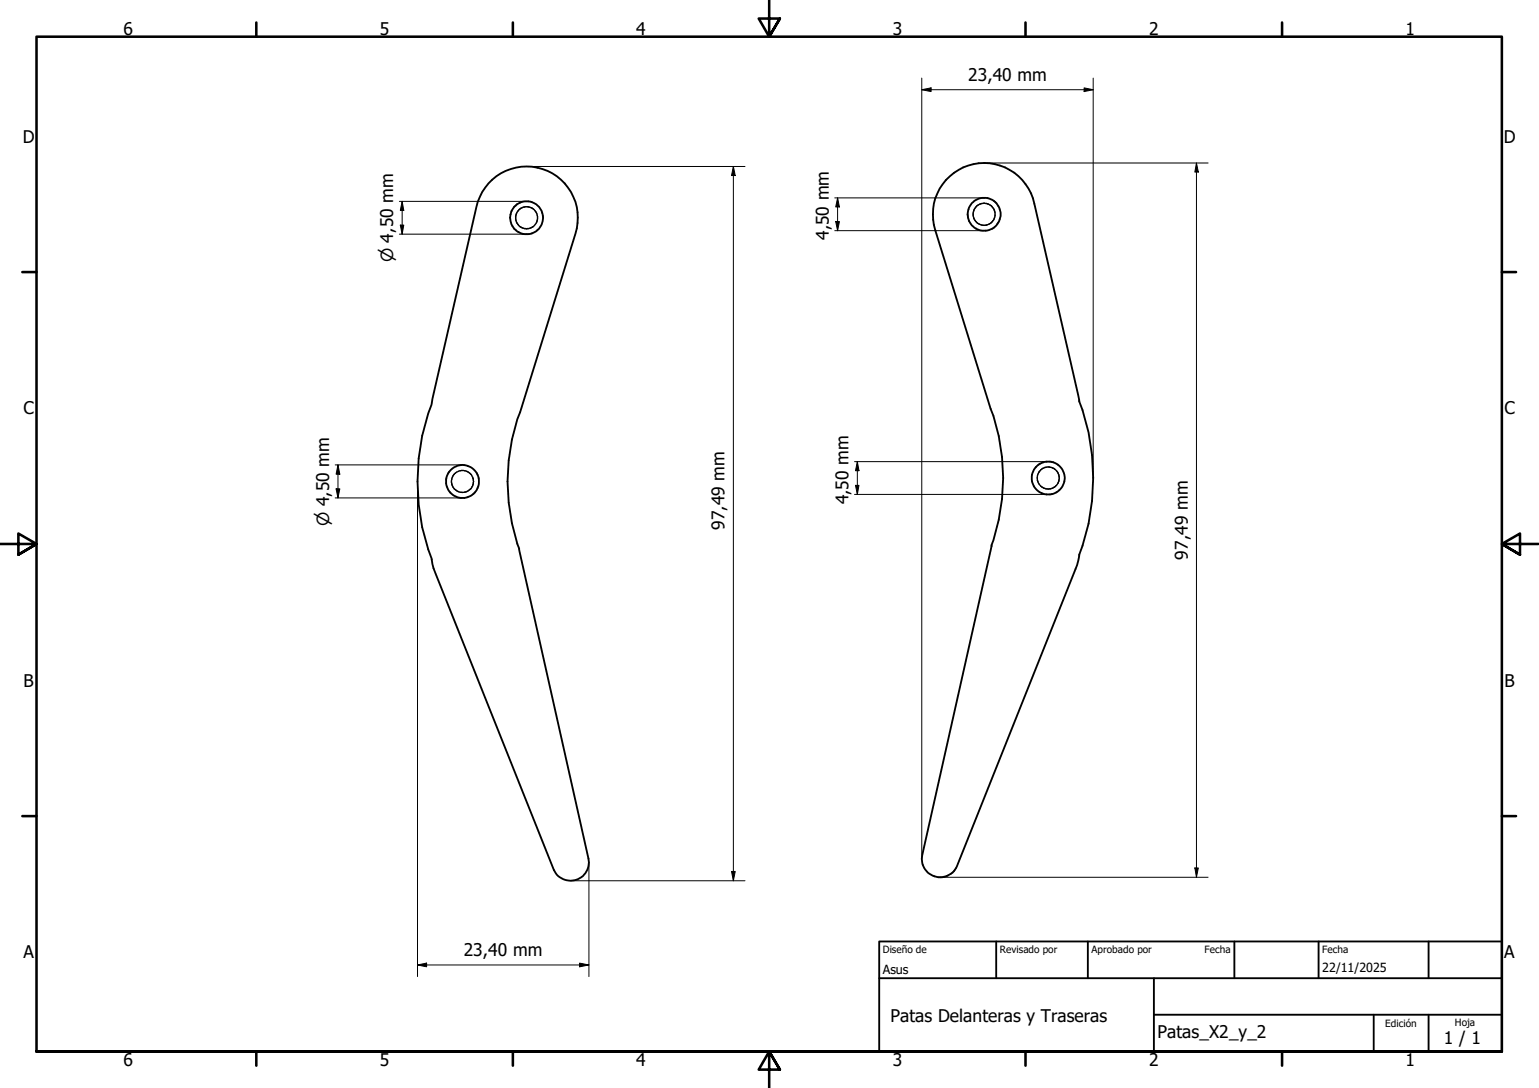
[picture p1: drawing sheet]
<svg xmlns="http://www.w3.org/2000/svg" width="420mm" height="297mm" viewBox="0 0 420 297" stroke-linecap="round" stroke-linejoin="round" font-family="sans-serif">
<!-- layer: Oculto (ISO) -->
<g fill="none" stroke="#000" stroke-width=".38">
<path d="M140.8 59v.2M140.8 59.4v.1M140.8 59.7v.2M140.8 58.7v.2M140.8 60v.2M141 58.4l-.1 .2M141.1 58.2l-.1 .1M141.2 57.8l-.1 .2M141.4 57.6l-.1 .2M141.6 57.4l-.1 .1M141.9 57.1l-.2 .2M142.1 56.9l-.2 .2"/>
<path d="M142.4 56.8l-.2 .1M142.6 56.7l-.2 .1M142.9 56.6h-.2M143.3 56.5l-.2 .1M143.6 56.4l-.3 .1M143.6 56.4h.3M144 56.4l.2 .1M144.3 56.5l.2 .1M144.6 56.6h.2M144.9 56.7l.2 .1M145.2 56.8l.2 .1M145.4 56.9l.2 .2"/>
<path d="M145.7 57.1l.2 .2M145.9 57.4l.1 .1M146.1 57.6l.1 .2M146.3 57.8l.1 .2M146.4 58.2l.2 .1M146.6 58.4v.2M146.7 58.7v.2M146.7 60v.2M146.7 59v.2M146.7 59.4v.1M146.7 59.7v.2M265.7 58.1v.2"/>
<path d="M265.7 58.4v.2M265.7 58.7v.2M265.7 57.8v.2M265.7 59v.2M265.8 59.4l.2 .4M266 59.9l.1 .2M266 57.2l-.2 .5M266.1 56.9l-.1 .2M266.3 56.6l-.1 .2M266.5 56.4l-.1 .2M266.8 56.2l-.2 .2M267 56l-.2 .1"/>
<path d="M267.3 55.9l-.2 .1M267.5 55.7l-.2 .1M267.7 55.7h.1M267.8 55.6l-.1 .1M268.2 55.5l-.2 .1M268.5 55.5h-.2M268.5 55.5h.3M268.9 55.5h.2M269.2 55.5l.5 .2M269.8 55.7l.2 .1M270.1 55.9l.2 .1M270.3 56l.2 .1"/>
<path d="M270.6 56.2l.2 .2M270.8 56.4l.2 .2M271 56.6l.1 .2M271.2 56.9l.1 .2M271.3 59.9l-.1 .2M271.4 57.2l.1 .2M271.5 59.6l-.1 .2M271.5 57.5v.2M271.5 59.4v.1M271.6 57.8l.1 .2M271.7 58.1v.2M271.7 58.4v.2"/>
<path d="M271.7 59l-.1 .2M271.7 58.7v.2M140.9 60.2l.1 .3M141 60.6l.1 .2M141.1 60.9l.1 .1M141.3 61.1l.1 .2M141.5 61.4l.1 .1M141.7 61.6l.2 .2M141.9 61.8l.2 .2M142.2 62l.2 .1M142.4 62.2h.2M142.7 62.3h.2"/>
<path d="M143.1 62.3l.5 .1M143.6 62.5h.3M144.5 62.3l-.5 .1M144.8 62.3h-.2M145.1 62.2h-.2M145.4 62l-.2 .1M145.6 61.8l-.2 .2M145.9 61.6l-.2 .2M146 61.4l-.1 .1M146.2 61.1l-.1 .2M146.4 60.9l-.1 .1M146.6 60.2l-.2 .6"/>
<path d="M266.2 60.2l.1 .2M266.4 60.4l.1 .2M266.6 60.6l.2 .2M266.8 60.9l.2 .1M267.1 61.1h.2M267.3 61.2l.2 .1M267.7 61.3h.1M267.7 61.3l.1 .1M268 61.4l.2 .1M268.3 61.5h.5M269.1 61.5h-.2M269.4 61.4l-.2 .1"/>
<path d="M269.7 61.3l-.2 .1M270 61.2l-.2 .1M270.3 61.1h-.2M270.5 60.9l-.2 .1M270.8 60.6l-.2 .2M271 60.4l-.2 .2M271.1 60.2l-.1 .2M123.3 131.4v.2M123.3 131.7v.2M123.3 131v.2M123.3 131.9l.1 .3M123.4 130.7l-.1 .2"/>
<path d="M123.4 132.3v.1M123.4 130.4v.2M123.5 132.6l.1 .2M123.6 130.2l-.1 .2M123.6 132.8l.1 .2M123.7 129.8l-.1 .2M123.8 133.1l.1 .2M123.9 129.6l-.1 .2M124 133.4l.1 .1M124.1 129.3l-.1 .2M124.2 133.6l.1 .1M124.3 129.1l-.1 .2"/>
<path d="M124.4 133.8l.2 .1M124.6 129l-.2 .1M124.7 134l.1 .1M124.8 128.8l-.1 .1M125 134.2h.2M125.2 128.7l-.2 .1M125.2 134.3l.2 .1M125.4 128.6h-.2M125.5 134.4h.2M125.5 128.5h.2M125.9 134.4h.1M126 128.4l-.1 .1"/>
<path d="M126.2 134.4h.2M126.2 128.4h.2M126.5 128.4l.2 .1M126.5 134.4h.2M126.8 128.5h.2M127 134.4h-.2M127.1 128.6h.2M127.3 134.3l-.2 .1M127.4 128.7l.2 .1M127.6 134.2h-.2M127.7 128.8l.1 .1M127.8 134l-.1 .1"/>
<path d="M128 129l.1 .1M128.1 133.8l-.1 .1M128.2 129.1l.1 .2M128.3 133.6l-.1 .1M128.4 129.3l.2 .2M128.6 133.4l-.2 .1M128.7 129.6l.1 .2M128.8 129.8l.1 .2M128.8 133.1l-.1 .2M128.9 132.8l-.1 .2M129 130.2v.2M129 132.6v.2"/>
<path d="M129.1 130.4l.1 .2M129.2 130.7v.2M129.2 132.3l-.1 .1M129.2 131v.2M129.2 131.7v.5M129.3 131.4v.2M283.2 130.7v.2M283.2 130.1v.2M283.2 131l.1 .6M283.2 130.4v.2M283.3 129.8l-.1 .2M283.3 129.5v.2"/>
<path d="M283.4 131.6l.1 .2M283.5 129.2l-.1 .2M283.5 131.9l.2 .2M283.7 128.9l-.2 .2M283.7 132.2l.1 .1M283.8 128.6l-.1 .2M283.9 132.4l.1 .2M284 128.4l-.1 .2M284.1 132.6l.1 .2M284.2 128.2l-.1 .1M284.4 132.9l.1 .1M284.5 128l-.1 .1"/>
<path d="M284.6 133l.2 .1M284.8 127.9h-.2M284.9 133.2l.2 .1M285.1 127.7l-.2 .1M285.2 133.3l.2 .1M285.4 127.6l-.2 .1M285.4 133.4l.2 .1M285.6 127.6h-.2M285.8 133.5h.1M285.9 127.5l-.1 .1M286.1 133.5h.2M286.1 127.5h.2"/>
<path d="M286.4 133.5h.2M286.4 127.5l.2 .1M286.7 127.6h.2M286.7 133.5h.1M286.9 133.4l-.1 .1M287 127.6l.2 .1M287.2 133.3l-.2 .1M287.3 127.7l.2 .1M287.5 133.2l-.2 .1M287.6 127.9h.2M287.8 133l-.2 .1M287.8 128l.2 .1"/>
<path d="M288 132.9l-.2 .1M288.1 128.2l.1 .1M288.2 132.6l-.1 .2M288.4 128.4l.1 .2M288.5 132.4l-.1 .2M288.5 128.6l.2 .2M288.7 132.2l-.2 .1M288.7 128.9l.1 .2M288.8 131.9l-.1 .2M288.9 129.2v.2M288.9 131.6v.2M289 129.5l.1 .2"/>
<path d="M289.1 131.3l-.1 .3M289.1 129.8v.2M289.1 131v.2M289.1 130.1l.1 .2M289.2 130.7l-.1 .2M289.2 130.4v.2"/>
</g>
<!-- layer: Visible (ISO) -->
<g fill="none" stroke="#000" stroke-width=".51">
<path d="M133.3 50.1a14 14 0 0 1 17.5-2.8 14 14 0 0 1 6.3 16.5l-15.1 48.8a55 55 0 0 0-.3 37.5l19 84.3a5 5 0 0 1-3.4 5.8 5 5 0 0 1-6.1-2.7l-32.4-81.2-.4-1.1-.5-2.5a60.2 60.2 0 0 1 0-42.5l12.1-53.6a15.3 15.3 0 0 1 3.3-6.5zM258.3 49.1a14 14 0 0 1 24.1 6.5l12.2 53.7a61.1 61.1 0 0 1 0 42.5l-1 3.6-32.4 81.1a5 5 0 0 1-6.1 2.8 5 5 0 0 1-3.3-5.8l18.9-84.4a55.7 55.7 0 0 0-.3-37.5l-15.1-48.7a14 14 0 0 1 3-13.8z"/>
<circle cx="143.7" cy="59.5" r="4.5"/>
<circle cx="268.7" cy="58.5" r="4.5"/>
<circle cx="126.3" cy="131.5" r="4.5"/>
<circle cx="286.2" cy="130.5" r="4.5"/>
</g>
<!-- layer: Borde (ISO) -->
<g fill="none" stroke="#000" stroke-width=".7">
<path d="M70 6.1v3.9M140 6.1v3.9M210 0v10l-2.9-4.9h5.8l-2.9 4.9 2.9-4.9M280 6.1v3.9M350 6.1v3.9M6.1 74.3h3.9M410 74.3h3.9M0 148.5h10l-5-2.8v5.7l5-2.9-5 2.9M420 148.5h-10l5-2.8v5.7l-5-2.9 5 2.9M6.1 222.8h3.9M410 222.8h3.9M10 287.1v-277.1h400v277.1h-400h400"/>
<path d="M70 287.1v3.8M140 287.1v3.8M212.9 292l-2.9-4.9 2.9 4.9h-5.8l2.9-4.9v9.9M280 287.1v3.8M350 287.1v3.8"/>
</g>
<path d="M240 257h170v30.1h-170zM272 257v10.1M297 257v10.1M337 257v10.1M360 257v10.1M390 257v10.1M240 267.1h170M315 277h95M315 267.1v20M375 277v10.1M390 277v10.1" fill="none" stroke="#000" stroke-width=".51"/>
<!-- layer: Cota (ISO) -->
<g fill="none" stroke="#000" stroke-width=".27">
<path d="M251.7 24.5l2.5-.5v1zM251.7 24.5h46.7M251.7 21.3v213.2M296 24l2.4 .5-2.4 .5zM298.4 21.3v109.2M109 55h34.8M109.8 55l.4 2.5h-.9zM109.8 55v8.9M143.8 45.5h59.6M200.2 45.5l.5 2.4h-1zM200.2 45.5v195M227.9 54h40.8"/>
<path d="M228.7 54l.5 2.5h-1zM228.7 54v9M268.7 44.5h61.1M326.6 44.5l.6 2.5h-1zM326.6 44.5v195M109 63.9h34.8M109.3 61.5h.9l-.4 2.4zM227.9 63h40.8M228.2 60.5h1l-.5 2.5zM91.5 126.9h34.7M91.5 135.9h34.7M91.8 133.5h1l-.5 2.4z"/>
<path d="M92.3 126.9l.5 2.6h-1zM92.3 126.9v9M114 131.4v135.2M233.3 126h52.9M233.3 135h52.9M233.6 132.5h.9l-.4 2.5zM234.1 126l.4 2.5h-.9zM234.1 126v9M160.8 235.4v31.2M199.7 237.9h1l-.5 2.6zM256.4 239.5h73.4M326.2 237h1l-.6 2.5z"/>
<path d="M156 240.5h47.4M114 263.4l2.5-.5v1.1zM114 263.4h46.8M158.2 262.9l2.6 .5-2.6 .6z"/>
</g>
<g fill="#000">
<path d="M251.7 24.5l2.5-.5v1zM296 24l2.4 .5-2.4 .5zM109.8 55l.4 2.5h-.9zM200.2 45.5l.5 2.4h-1zM228.7 54l.5 2.5h-1zM326.6 44.5l.6 2.5h-1zM109.3 61.5h.9l-.4 2.4zM228.2 60.5h1l-.5 2.5zM91.8 133.5h1l-.5 2.4zM92.3 126.9l.5 2.6h-1zM233.6 132.5h.9l-.4 2.5zM234.1 126l.4 2.5h-.9z"/>
<path d="M199.7 237.9h1l-.5 2.6zM326.2 237h1l-.6 2.5zM114 263.4l2.5-.5v1.1zM158.2 262.9l2.6 .5-2.6 .6z"/>
</g>
<g font-size="4.8">
<text x="33.7" y="9.6">6</text>
<text x="103.7" y="9.6">5</text>
<text x="173.7" y="9.6">4</text>
<text x="243.7" y="9.6">3</text>
<text x="313.7" y="9.6">2</text>
<text x="383.7" y="9.6">1</text>
<text x="264.3" y="22.1">23,40 mm</text>
<text x="6.2" y="38.9">D</text>
<text x="410.5" y="38.9">D</text>
<text x="226.3" y="65.6" transform="rotate(-90 226.3 65.6)">4,50 mm</text>
<text x="6.4" y="113.1">C</text>
<text x="410.7" y="113.1">C</text>
<text x="231.6" y="137.7" transform="rotate(-90 231.6 137.7)">4,50 mm</text>
<text x="197.8" y="144.7" transform="rotate(-90 197.8 144.7)">97,49 mm</text>
<text x="324.3" y="152.8" transform="rotate(-90 324.3 152.8)">97,49 mm</text>
<text x="6.4" y="187.4">B</text>
<text x="410.7" y="187.4">B</text>
<text x="6.4" y="261.7">A</text>
<text x="126.6" y="261">23,40 mm</text>
<text x="410.7" y="261.7">A</text>
<text x="243.1" y="279.1">Patas Delanteras y Traseras</text>
<text x="316" y="283.3">Patas_X2_y_2</text>
<text x="394.2" y="285">1 / 1</text>
<text x="33.7" y="290.9">6</text>
<text x="103.7" y="290.9">5</text>
<text x="173.7" y="290.9">4</text>
<text x="243.7" y="290.9">3</text>
<text x="313.7" y="290.9">2</text>
<text x="383.7" y="290.9">1</text>
</g>
<g font-size="4.6">
<text x="107.4" y="71.6" transform="rotate(-90 107.4 71.6)">⌀ 4,50 mm</text>
<text x="89.9" y="143.6" transform="rotate(-90 89.9 143.6)">⌀ 4,50 mm</text>
</g>
<g font-size="3.4">
<text x="241" y="266">Asus</text>
<text x="361" y="265.5">22/11/2025</text>
</g>
<g font-size="2.7">
<text x="241" y="260.2">Diseño de</text>
<text x="273" y="260.1">Revisado por</text>
<text x="298" y="260.1">Aprobado por</text>
<text x="328.9" y="260.1">Fecha</text>
<text x="361" y="260.1">Fecha</text>
<text x="378.2" y="280.3">Edición</text>
<text x="397.2" y="280">Hoja</text>
</g>
</svg>
